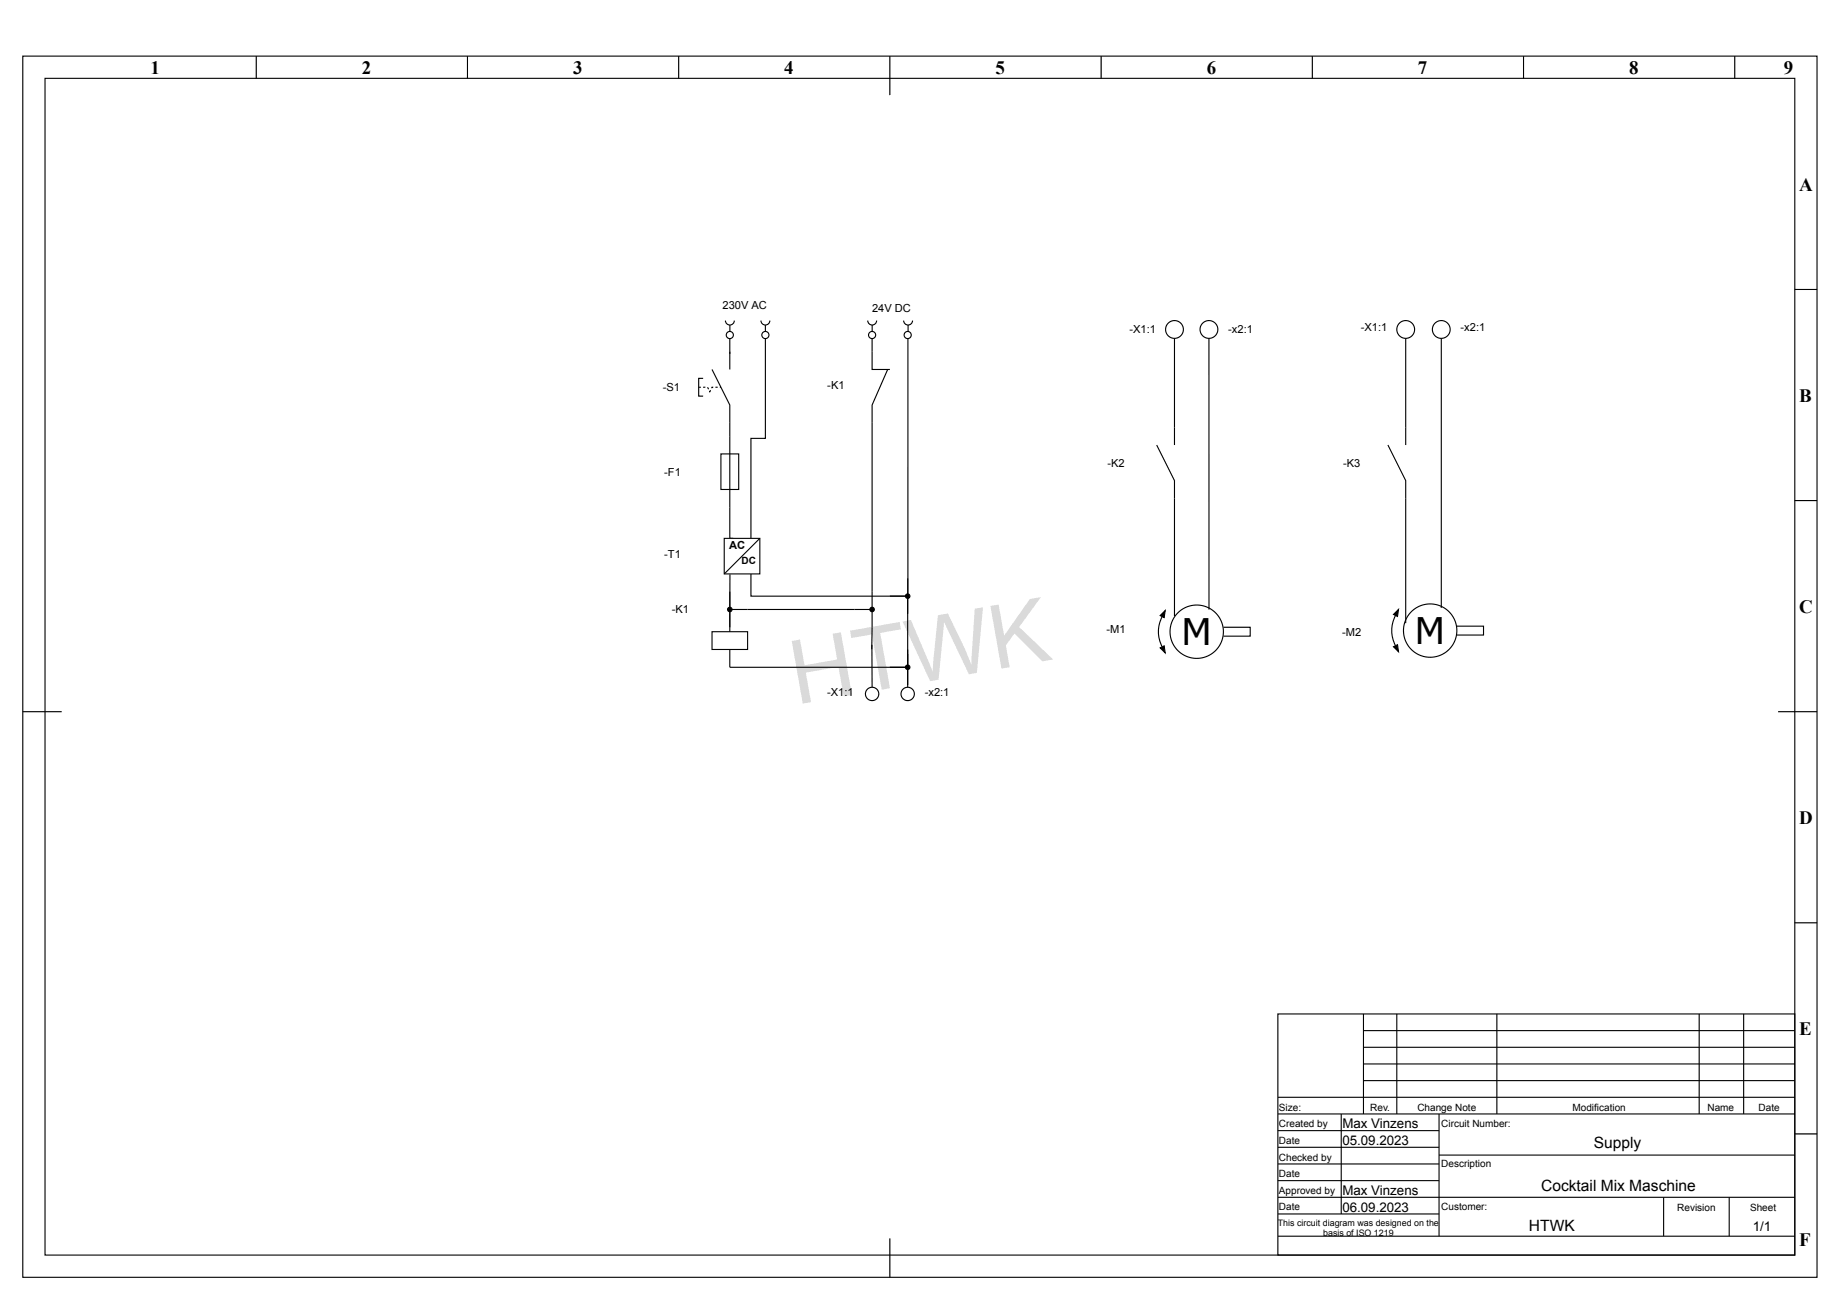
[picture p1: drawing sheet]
<svg xmlns="http://www.w3.org/2000/svg" width="420mm" height="297mm" viewBox="0 0 420 297" stroke-linecap="round" stroke-linejoin="round" font-family="sans-serif">
<g fill="none" stroke="#000" stroke-width=".25">
<path d="M5.2 12.8h409.8v279h-409.8zM10.3 17.9h399.6v268.8h-399.6zM58.5 12.8v5.1zM106.8 12.8v5.1zM155 12.8v5.1zM203.2 12.8v8.9zM251.5 12.8v5.1zM299.7 12.8v5.1zM347.9 12.8v5.1zM396.2 12.8v5.1zM409.9 66.1h5.1zM409.9 114.4h5.1z"/>
<path d="M166.7 131.2v9.1M207.3 149.4v3.1h-40.6M5.2 162.6h8.9zM406.1 162.6h8.9zM409.9 210.8h5.1zM291.8 231.7h118.1v55h-118.1zM311.4 231.7v22.8M311.4 239.3h98.5M311.4 235.5h98.5M319 231.7v22.8M341.8 231.7v22.8M388 231.7v22.8"/>
<path d="M398.2 231.7v22.8M291.8 258.3h36.8M291.8 250.7h118.1M291.8 254.5h118.1M306.3 254.5v22.9M311.4 246.9h98.5M311.4 243.1h98.5M328.6 254.5v27.9M409.9 259.1h5.1zM291.8 277.4h36.8M291.8 273.5h118.1M291.8 269.7h36.8"/>
<path d="M291.8 265.9h36.8M291.8 262.1h36.8M328.6 263.9h81.3M379.9 273.5v8.9M394.9 273.5v8.9M203.2 282.9v8.9zM291.8 282.4h118.1"/>
</g>
<g fill="none" stroke="#000" stroke-width=".23">
<path d="M58.5 12.8v5.1M106.8 12.8v5.1M155 12.8v5.1M203.2 12.8v8.9M251.5 12.8v5.1M299.7 12.8v5.1M347.9 12.8v5.1M396.2 12.8v5.1M409.9 66.1h5.1M409.9 114.4h5.1M5.2 162.6h8.9M406.1 162.6h8.9"/>
<path d="M409.9 210.8h5.1M409.9 259.1h5.1M203.2 282.9v8.9"/>
</g>
<path d="M162.6 144.3h8.1v4.1h-8.1z" fill="#fff"/>
<path d="M166.7 96.6v3M162.6 144.3h8.1v4.1h-8.1zM166.7 140.3v4M166.7 148.4v4.1" fill="none" stroke="#000" stroke-width=".25"/>
<path d="M164.6 103.7h4.1v8.1h-4.1z" fill="#fff"/>
<g fill="none" stroke="#000" stroke-width=".25">
<path d="M165.7 73.2a1.02 1.02 0 0 0 1 1.1 1.02 1.02 0 0 0 1-1.1M166.7 77.3v7.1M166.7 74.3v1.4M173.8 73.2a1.02 1.02 0 0 0 1 1.1 1.02 1.02 0 0 0 1-1.1M174.8 77.3v22.9h-3.3v22.8M174.8 74.3v1.4M198.2 73.2a1.02 1.02 0 0 0 1 1.1 1.02 1.02 0 0 0 1-1.1M199.2 74.3v1.4M206.4 73.2a1.02 1.02 0 0 0 1 1.1 1.02 1.02 0 0 0 1-1.1M207.3 77.3v58.9h-35.8v-5.1M207.4 74.3v1.4M160.6 86.4h-1v4.1h1"/>
<path d="M162.6 84.4l4.1 8.1v4.1M166.7 99.6v23.4h.7M164.6 103.7h4.1v8.1h-4.1z"/>
<circle cx="166.7" cy="76.5" r=".81"/>
<circle cx="174.8" cy="76.5" r=".81"/>
<circle cx="199.2" cy="76.5" r=".81"/>
<circle cx="207.3" cy="76.5" r=".81"/>
</g>
<path d="M159.6 88.3h.5v.3h-.5zM160.6 88.3h.5v.3h-.5zM161.5 88.5l.2-.1 .2 .5-.2 .1zM162.2 89.1l.2 .1-.3 .6-.2-.4h.3h-.2zM162.5 88.3h.4v.3h-.3v-.1v.2l-.2-.1zM163.4 88.3h.5v.3h-.5zM164.4 88.3h.2v.3h-.2z" fill="#000"/>
<path d="M165.4 123h8.1v8.1h-8.1z" fill="#fff"/>
<g fill="none" stroke="#000" stroke-width=".25">
<path d="M199.2 77.3v7.1h4M268.2 77.3v24.4M276.1 77.3v62M321 77.3v24.4M329.1 77.3v61.6M202.7 84.4l-3.5 8.1-.1 55.8M264.2 101.7l4 8.1v30.9M317 101.7l4 8.1v32.6M165.4 123h8.1v8.1h-8.1zM166.7 135.2v8.1M173.5 123l-8.1 8.1M199.2 139.2h-32.5"/>
<path d="M203.2 136.2h4.1v20.8M207.3 132.1v8.2M266.1 139.5l-.2 1.6-.9-.5zM319.4 139.2l-.3 1.6-.9-.4zM199.1 147.3l.1 9.7M203.2 152.5h4.1M207.3 148.4v8.1M265 148l.9-.4 .2 1.5zM265.4 140.9a7.4 7.4 0 0 0 0 6.9M279.4 143.3h6.1v2h-6.1M318.2 147.8l.9-.5 .3 1.6zM318.7 140.6a7.4 7.4 0 0 0 0 6.9"/>
<path d="M332.7 143.1h6.1v2h-6.1"/>
<circle cx="268.2" cy="75.3" r="2.03"/>
<circle cx="276.1" cy="75.3" r="2.03"/>
<circle cx="321" cy="75.3" r="2.03"/>
<circle cx="329.1" cy="75.3" r="2.03"/>
<circle cx="166.7" cy="139.2" r=".51"/>
<circle cx="199.2" cy="139.2" r=".51"/>
<circle cx="207.3" cy="136.2" r=".51"/>
<circle cx="199.2" cy="158.5" r="1.52"/>
<circle cx="207.3" cy="152.5" r=".51"/>
<circle cx="207.3" cy="158.5" r="1.52"/>
<circle cx="273.3" cy="144.3" r="6.1"/>
<circle cx="326.6" cy="144.1" r="6.1"/>
</g>
<g fill="#000">
<path d="M266.1 139.5l-.2 1.6-.9-.5zM319.4 139.2l-.3 1.6-.9-.4zM265 148l.9-.4 .2 1.5zM318.2 147.8l.9-.5 .3 1.6z"/>
<circle cx="166.7" cy="139.2" r=".51"/>
<circle cx="199.2" cy="139.2" r=".51"/>
<circle cx="207.3" cy="136.2" r=".51"/>
<circle cx="207.3" cy="152.5" r=".51"/>
</g>
<text font-size="20.3" x="181.7" y="161" transform="rotate(-10 181.7 161)">HTWK</text>
<g font-size="8.4">
<text x="269.7" y="147.4">M</text>
<text x="323.1" y="147.1">M</text>
</g>
<g font-size="4.3">
<text x="34.4" y="16.9">1</text>
<text x="82.6" y="16.9">2</text>
<text x="130.9" y="16.9">3</text>
<text x="179.1" y="16.9">4</text>
<text x="227.3" y="16.9">5</text>
<text x="275.6" y="16.9">6</text>
<text x="323.8" y="16.9">7</text>
<text x="372" y="16.9">8</text>
<text x="407.3" y="16.9">9</text>
<text x="410.9" y="43.5">A</text>
<text x="410.9" y="91.8">B</text>
<text x="410.9" y="140">C</text>
<text x="410.9" y="188.2">D</text>
<text x="410.9" y="236.5">E</text>
<text x="410.9" y="284.7">F</text>
</g>
<g font-size="3.6">
<text x="363.9" y="262.4">Supply</text>
<text x="352" y="272">Cocktail Mix Maschine</text>
<text x="349.2" y="281.2">HTWK</text>
</g>
<g font-size="3">
<text x="306.6" y="257.8">Max Vinzens</text>
<text x="306.6" y="261.6">05.09.2023</text>
<text x="306.6" y="273">Max Vinzens</text>
<text x="306.6" y="276.8">06.09.2023</text>
<text x="400.3" y="281.2">1/1</text>
</g>
<g font-size="2.5">
<text x="165" y="70.6">230V AC</text>
<text x="199.2" y="71.3">24V DC</text>
<text x="257.9" y="76.2">-X1:1</text>
<text x="280.5" y="76.2">-x2:1</text>
<text x="310.8" y="75.7">-X1:1</text>
<text x="333.6" y="75.7">-x2:1</text>
<text x="151.4" y="89.4">-S1</text>
<text x="188.9" y="88.9">-K1</text>
<text x="252.9" y="106.6">-K2</text>
<text x="306.7" y="106.6">-K3</text>
<text x="151.7" y="108.7">-F1</text>
<text x="166.5" y="125.4">AC</text>
<text x="151.7" y="127.4">-T1</text>
<text x="153.4" y="140.1">-K1</text>
<text x="252.7" y="144.7">-M1</text>
<text x="306.5" y="145.2">-M2</text>
<text x="188.9" y="158.9">-X1:1</text>
<text x="211.2" y="158.9">-x2:1</text>
</g>
<g font-size="2.3">
<text x="169.3" y="129">DC</text>
<text x="292.1" y="257.6">Created by</text>
<text x="292.1" y="253.7">Size:</text>
<text x="312.9" y="253.7">Rev.</text>
<text x="323.7" y="253.7">Change Note</text>
<text x="329.1" y="257.6">Circuit Number:</text>
<text x="359.1" y="253.7">Modification</text>
<text x="389.9" y="253.7">Name</text>
<text x="401.6" y="253.7">Date</text>
<text x="292.1" y="261.4">Date</text>
<text x="292.1" y="265.2">Checked by</text>
<text x="292.1" y="269">Date</text>
<text x="329.1" y="266.7">Description</text>
<text x="292.1" y="272.8">Approved by</text>
<text x="292.1" y="276.3">Date</text>
<text x="329.1" y="276.3">Customer:</text>
<text x="383" y="276.6">Revision</text>
<text x="399.7" y="276.6">Sheet</text>
</g>
<g font-size="2">
<text x="291.8" y="280.1">This circuit diagram was designed on the</text>
<text x="302.2" y="282.4">basis of ISO 1219</text>
</g>
</svg>
